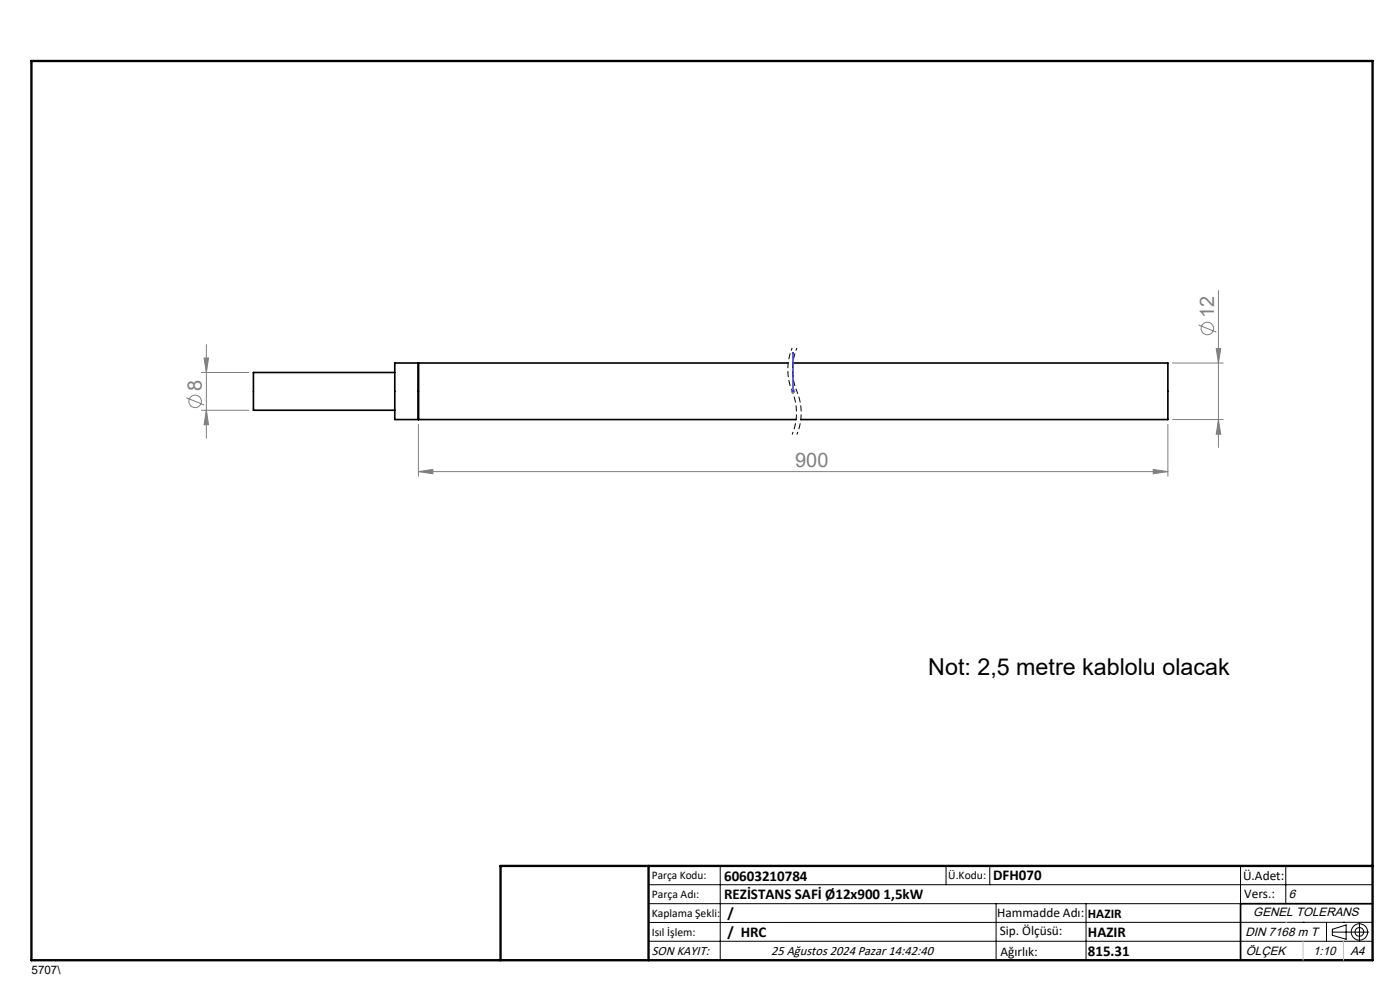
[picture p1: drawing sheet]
<svg xmlns="http://www.w3.org/2000/svg" width="297mm" height="210mm" viewBox="0 0 297 210" stroke-linecap="round" stroke-linejoin="round" font-family="sans-serif">
<path d="M83.7 79h-29.9v8h29.9M88.8 77v12M167.2 77h-83.5v12h85.2M168.2 77h79.6v12h-77.9M291.2 191.7h-28v12" fill="none" stroke="#000" stroke-width=".35"/>
<g fill="none" stroke="#808080" stroke-width=".21">
<path d="M42.8 79h10M43.3 75.9h.9l-.4 3.1zM43.8 73.1v19.8M248.7 77h10.8M254.2 68.9l3.8 1.5M258 73.9h1l-.5 3.1zM258.5 61.6v33.3M39.5 84.4l3.8 1.5M42.8 87h10M43.8 87l.4 3.1h-.9zM88.8 90v11M167.7 83h1.1"/>
<path d="M167.9 82.6l.7 .8M168.2 82.5v1M168.6 82.6l-.7 .8M244.7 99.6l3.1 .4-3.1 .5zM247.8 90v11M248.7 89h10.8M258.5 89l.5 3.1h-1zM88.8 100l3-.4v.9zM88.8 100h159"/>
<circle cx="256.1" cy="69.7" r="1.32"/>
<circle cx="41.4" cy="85.1" r="1.32"/>
</g>
<path d="M168 73.8a11.9 11.9 0 0 0 0 9.2M169 73.8a11.9 11.9 0 0 0 0 9.2M168 83a11.9 11.9 0 0 1 0 9.2M169 83a11.9 11.9 0 0 1 0 9.2" fill="none" stroke="#000" stroke-width=".21" stroke-dasharray="1.3 .6" stroke-dashoffset=".7" stroke-linecap="butt"/>
<g fill="none" stroke="#000" stroke-width=".21">
<path d="M137.6 187.7h153.6M137.6 191.7h153.6M137.6 199.7h153.6M152.8 183.7v20M200.7 183.7v4M210 183.7v4M211.3 191.7v12M230.4 191.7v12M263.2 183.7v20M272.8 183.7v8M276.4 195.6h.1M281.4 195.6v4.1"/>
<path d="M282.6 197.7h7.8M282.6 197.1l3-.9v3l-3-.8zM285 195.6h.1M288.4 195.8v3.8M291.2 195.6l-153.6 .1"/>
<circle cx="288.4" cy="197.7" r="1.74"/>
<circle cx="288.4" cy="197.7" r=".93"/>
</g>
<path d="M168.2 74.7v.4v-.4M168.2 74.7v8.3M168.2 82.9v.2zM168.2 83h.1" fill="none" stroke="#00f" stroke-width=".21"/>
<path d="M106.2 203.7h185" fill="none" stroke="#000" stroke-width=".25"/>
<path d="M6.7 12.9h284.5v190.8h-284.5zM137.6 183.7v20M291.2 183.7h-185v20" fill="none" stroke="#000" stroke-width=".5"/>
<path d="M272.8 195.6h.1M276.4 199.7v4M285 199.7v4" fill="none" stroke="#c0c0c0" stroke-width=".21"/>
<path d="M168.2 82.9v.2zM168.2 74.7v.4z" fill="#00f"/>
<g fill="#808080">
<path d="M88.8 100l3-.4v.9zM244.7 99.6l3.1 .4-3.1 .5z"/>
<path d="M258 73.9h1l-.5 3.1zM258.5 89l.5 3.1h-1zM43.3 75.9h.9l-.4 3.1zM43.8 87l.4 3.1h-.9z"/>
</g>
<text font-size="4.9" x="196.9" y="143.2">Not: 2,5 metre kablolu olacak</text>
<g font-size="4.2" fill="#808080">
<text x="257.6" y="67.5" transform="rotate(-90 257.6 67.5)">12</text>
<text x="42.8" y="82.9" transform="rotate(-90 42.8 82.9)">8</text>
<text x="168.7" y="99.1">900</text>
</g>
<g font-size="3.2">
<text x="153.6" y="186.8">60603210784</text>
<text x="153.6" y="190.8">REZİSTANS SAFİ Ø12x900 1,5kW</text>
<text x="210.7" y="186.6">DFH070</text>
<text x="154.3" y="194.8">/</text>
<text x="154.3" y="198.8">/ HRC</text>
<text x="230.8" y="198.7">HAZIR</text>
<text x="230.8" y="202.8">815.31</text>
</g>
<g font-size="2.8">
<text x="263.7" y="186.7">Ü.Adet:</text>
<text x="263.9" y="190.5">Vers.:</text>
<text x="211.5" y="194.5">Hammadde Adı:</text>
<text x="230.8" y="194.7">HAZIR</text>
<text x="138.3" y="202.6">SON KAYIT:</text>
<text x="163.6" y="202.6">25 Ağustos 2024 Pazar 14:42:40</text>
<text x="212.1" y="198.4">Sip. Ölçüsü:</text>
<text x="212.2" y="202.7">Ağırlık:</text>
</g>
<g font-size="2.6">
<text x="273.4" y="190.4">6</text>
<text x="265.9" y="194.4">GENEL TOLERANS</text>
<text x="264.2" y="198.5">DIN 7168 m T</text>
<text x="264.3" y="202.6">ÖLÇEK</text>
<text x="278.5" y="202.6">1:10</text>
<text x="286.5" y="202.6">A4</text>
</g>
<g font-size="2.5">
<text x="138.3" y="186.4">Parça Kodu:</text>
<text x="138.3" y="190.5">Parça Adı:</text>
<text x="201.2" y="186.5">Ü.Kodu:</text>
<text x="138.3" y="194.5">Kaplama Şekli:</text>
<text x="138.3" y="198.6">Isıl İşlem:</text>
<text x="6.7" y="206.7">5707\</text>
</g>
</svg>
